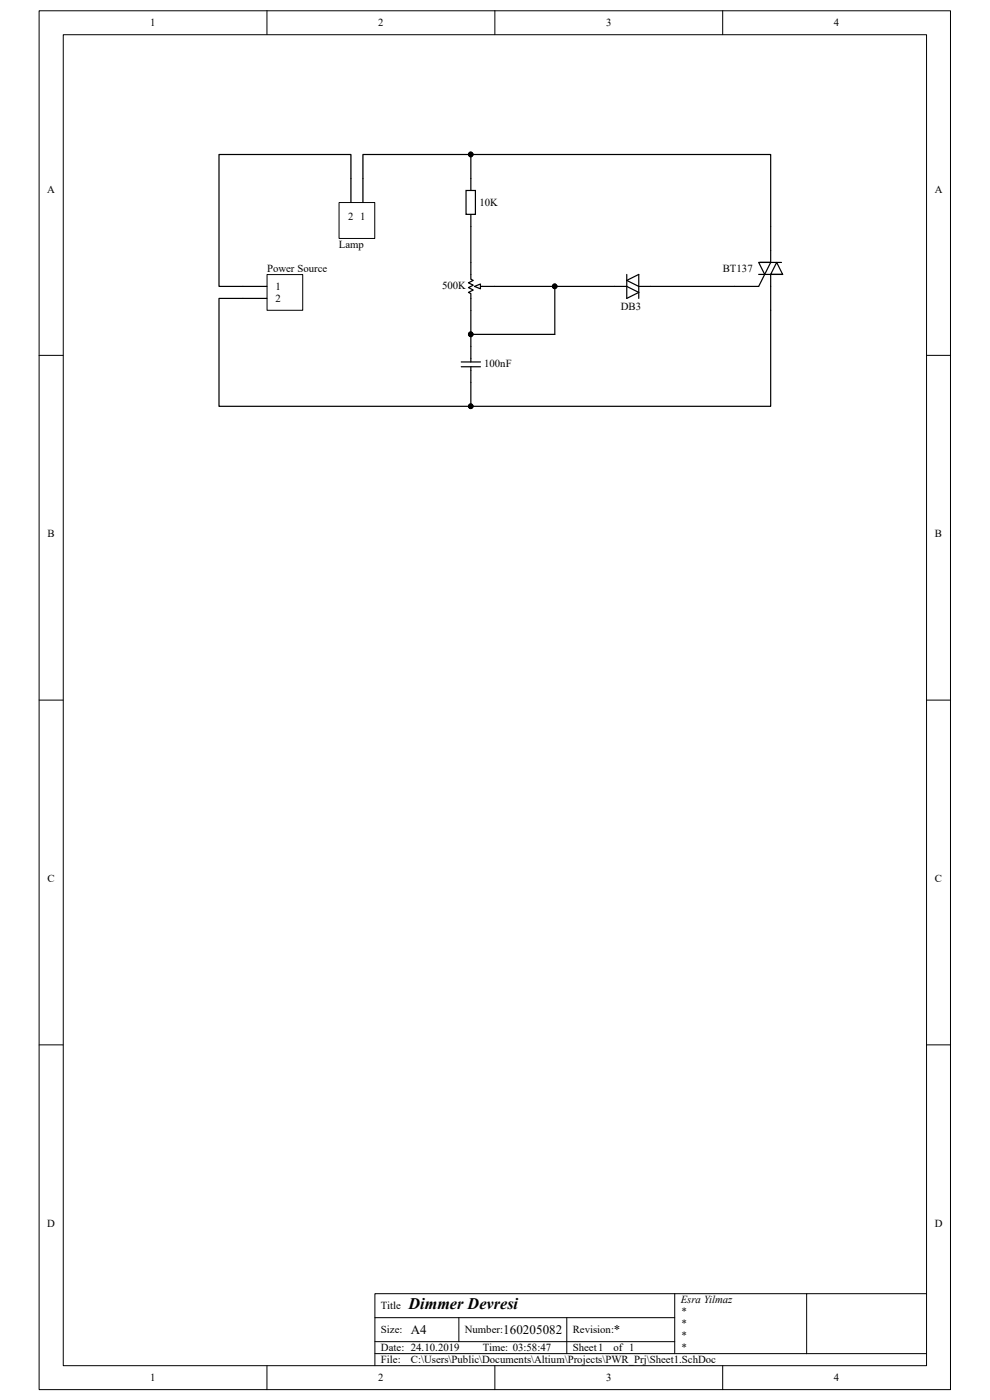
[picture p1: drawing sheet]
<svg xmlns="http://www.w3.org/2000/svg" width="210mm" height="297mm" viewBox="0 0 210 297" stroke-linecap="round" stroke-linejoin="round" font-family="sans-serif">
<path d="M8.3 2.3h193.3v292.5h-193.3z" fill="none" stroke="#000" stroke-width=".21"/>
<path d="M13.5 7.4h183.1v282.3h-183.1z" fill="#fff"/>
<g fill="none" stroke="#000" stroke-width=".21">
<path d="M13.4 7.4h183.2v282.3h-183.2zM56.6 2.3v5M105 2.3v5M153.3 2.3v5M8.3 75.4h5.1M196.6 75.4h5M8.3 148.5h5.1M196.6 148.5h5M8.3 221.7h5.1M196.6 221.7h5M79.5 279.5h63.6M97.3 279.5v5.1"/>
<path d="M120.2 279.5v7.7M143.1 274.5v12.7M171.1 274.5h-91.6v15.2M196.6 274.5h-25.5v12.7M56.6 289.7v5.1M79.5 287.2h117.1M79.5 284.6h63.6M105 289.7v5.1M153.3 289.7v5.1"/>
</g>
<path d="M72 43h7.5v7.6h-7.5z" fill="#fff"/>
<path d="M71.9 43h7.6v7.6h-7.6z" fill="none" stroke="#000" stroke-width=".21"/>
<path d="M74.4 37.9v5.1M77 37.9v5.1" fill="none" stroke="#000" stroke-width=".25"/>
<path d="M56.7 58.3h7.5v7.5h-7.5z" fill="#fff"/>
<path d="M56.6 58.3h7.6v7.5h-7.6z" fill="none" stroke="#000" stroke-width=".21"/>
<path d="M99.9 37.9v2.5M98.9 40.4h2v5.1h-2zM99.9 45.5v2.5M162.2 58.2l-1.3 2.6h-5M163.5 48v7.7M163.5 58.2v7.6M51.5 60.8h5.1M51.5 63.3h5.1" fill="none" stroke="#000" stroke-width=".25"/>
<path d="M164.8 55.7l1.2 2.5h-2.5z" fill="#fff"/>
<path d="M164.8 55.7l1.2 2.5h-2.5z" fill="none" stroke="#000" stroke-width=".25"/>
<path d="M160.9 55.7h2.6l-1.3 2.5z" fill="#fff"/>
<path d="M99.9 55.7v2.5M160.9 55.7h2.6l-1.3 2.5zM160.9 58.2h5.1M161.2 55.7h4.6M97.9 77.8h4M97.9 76.8h4M99.9 63.3v2.5M99.9 73.5v3.3M99.9 77.8v3.3M101.2 60.8h1.2" fill="none" stroke="#000" stroke-width=".25"/>
<path d="M100.6 60.8l1.3-.5v1z" fill="#fff"/>
<path d="M74.4 37.9v-5.1h-27.9v28h5M99.9 37.9v-5.1h63.6v15.2M99.9 32.8h-22.9v5.1M99.9 58.2v1l.5 .3-1 .5 1 .5-1 .5 1 .5-1 .5 .5 .3v1M99.9 48v7.7M133 58.2v5.1l2.5-1.3-2.5-1.2h-30.6M51.5 63.3h-5v22.9h53.4M99.9 65.8v7.7M100.6 60.8l1.3-.5v1zM117.7 60.8v10.1h-17.8M155.9 60.8h-20.4l-2.5-1.3 2.5-1.3v5.1M163.5 65.8v20.4h-63.6v-5.1" fill="none" stroke="#000" stroke-width=".25"/>
<g fill="#000" stroke="#000" stroke-width=".21">
<circle cx="99.9" cy="32.8" r=".49"/>
<circle cx="99.9" cy="70.9" r=".49"/>
<circle cx="117.7" cy="60.7" r=".49"/>
<circle cx="99.9" cy="86.2" r=".49"/>
</g>
<text font-size="3.4" x="86.7" y="277.8">Dimmer Devresi</text>
<g font-size="2.8">
<text x="87.2" y="283">A4</text>
<text x="106.8" y="283">160205082</text>
<text x="130.2" y="283">*</text>
</g>
<g font-size="2.3">
<text x="31.9" y="5.6">1</text>
<text x="80.2" y="5.6">2</text>
<text x="128.6" y="5.6">3</text>
<text x="176.9" y="5.6">4</text>
<text x="10" y="40.9">A</text>
<text x="198.3" y="40.9">A</text>
<text x="73.9" y="46.8">2</text>
<text x="76.4" y="46.8">1</text>
<text x="101.7" y="43.7">10K</text>
<text x="71.9" y="52.6">Lamp</text>
<text x="56.6" y="57.7">Power Source</text>
<text x="153.3" y="57.7">BT137</text>
<text x="58.4" y="61.6">1</text>
<text x="58.4" y="64.1">2</text>
<text x="93.8" y="61.3">500K</text>
<text x="131.7" y="65.9">DB3</text>
<text x="102.7" y="77.8">100nF</text>
<text x="10.1" y="114">B</text>
<text x="198.3" y="114">B</text>
<text x="10.1" y="187.2">C</text>
<text x="198.3" y="187.2">C</text>
<text x="10" y="260.3">D</text>
<text x="198.3" y="260.3">D</text>
<text x="80.8" y="277.8">Title</text>
<text x="144.4" y="276.5">Esra Yilmaz</text>
<text x="144.4" y="279.1">*</text>
<text x="144.4" y="281.6">*</text>
<text x="80.8" y="282.9">Size:</text>
<text x="80.8" y="286.7">Date: 24.10.2019</text>
<text x="98.6" y="282.9">Number:</text>
<text x="102.4" y="286.7">Time: 03:58:47</text>
<text x="121.5" y="282.9">Revision:</text>
<text x="121.5" y="286.7">Sheet1</text>
<text x="130.2" y="286.7">of 1</text>
<text x="144.4" y="284.1">*</text>
<text x="144.4" y="286.7">*</text>
<text x="31.9" y="293">1</text>
<text x="80.2" y="293">2</text>
<text x="80.8" y="289.2">File:</text>
<text x="87.2" y="289.2">C:\Users\Public\Documents\Altium\Projects\PWR_Prj\Sheet1.SchDoc</text>
<text x="128.6" y="293">3</text>
<text x="176.9" y="293">4</text>
</g>
</svg>
